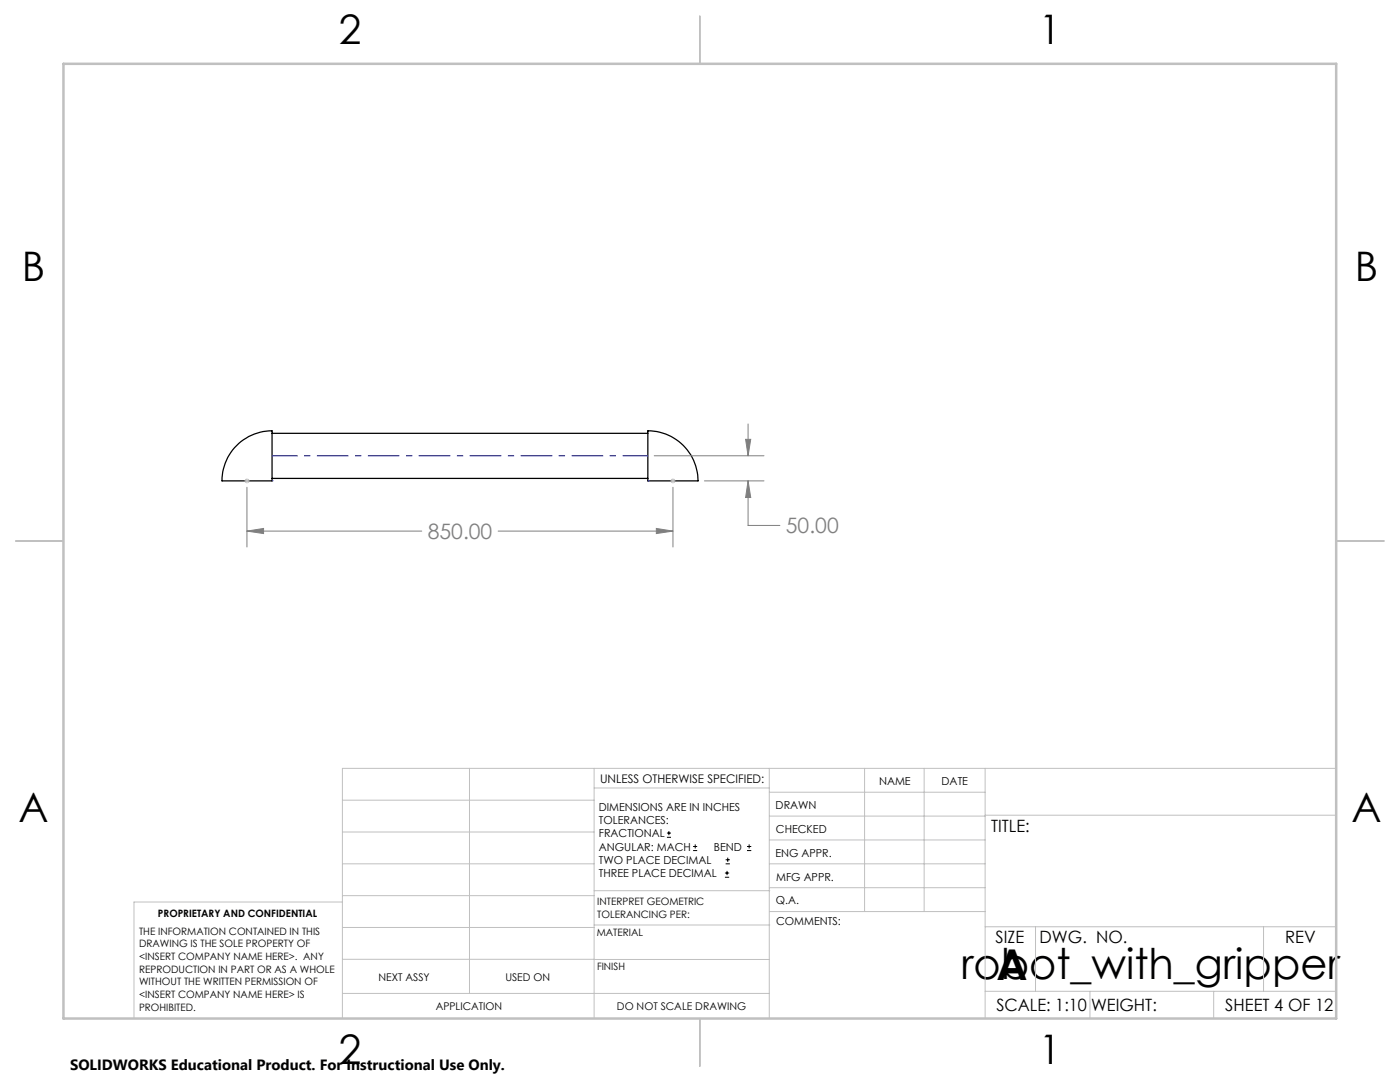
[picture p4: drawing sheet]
<svg xmlns="http://www.w3.org/2000/svg" width="279mm" height="216mm" viewBox="0 0 279 216" stroke-linecap="round" stroke-linejoin="round" font-family="sans-serif">
<path d="M47.2 88.9a9.6 9.6 0 0 1 7.1-2.9v10h-10a9.6 9.6 0 0 1 2.9-7.1zM54.3 95.5h75M54.3 86.5h75M129.3 86a9.9 9.9 0 0 1 10 10h-10z" fill="none" stroke="#000" stroke-width=".25"/>
<g fill="none" stroke="#000" stroke-width=".2">
<path d="M133.1 167.1h.8M133.1 166.2h.8M133.5 165.8v.9M138.3 169.7h.8M138.3 168.9h.8M138.7 168.5v.8M144.7 175h.8M144.7 174.2h.8M144.8 172.4h.9M144.8 171.6h.9M145.1 173.8v.8M145.2 171.1v.9"/>
<path d="M149.1 169.7h.8M149.1 168.9h.8M149.5 168.5v.8"/>
</g>
<path d="M49.3 97.2v11.9M130.6 90.9h21.9M134.3 97.2v11.9M140.6 96h11.9M148.8 87.7h1l-.5 3.2zM149.3 96l.5 3.3h-1zM149.3 96v8.8h6.3M149.3 84.6v6.3M49.3 106l3.3-.6v1.1zM49.3 106h34.9M99.4 106h34.9M131 105.4l3.3 .6-3.3 .5z" fill="none" stroke="#808080" stroke-width=".2"/>
<g fill="none" stroke="#c0c0c0" stroke-width=".2">
<path d="M48.8 96h1M48.9 95.6l.8 .7M49.3 95.5v.9M49.7 95.6l-.8 .7M133.8 96h1M133.9 95.6l.8 .7M134.3 95.5v.9M134.7 95.6l-.8 .7M68.3 159.7h50.3M93.7 153.3v44.9M118.6 153.3v49.9M118.6 157.2h34.9"/>
<path d="M153.5 153.3v49.9M153.5 158.1h43.1M172.5 153.3v28.6M184.4 153.3v28.6M196.6 153.3v49.9M266.7 153.3h-198.4v49.9M68.3 178.7h50.3M68.3 172.4h50.3M68.3 166h50.3M68.3 180h-41.6v23.2M118.6 177.7h35M153.5 167.6h43.1"/>
<path d="M153.5 162.8h43.1M153.5 172.4h43.1M153.5 177.1h43.1M196.6 162.7h70.1M68.3 198.2h85.2M68.3 191.4l85.2 .1M68.3 185.1h50.3M118.6 184.6h35M153.6 181.9h43M196.6 197.8h70.1M196.6 184.9h70.1M206.7 184.9v12.9"/>
<path d="M217.5 197.8v5.4M242.2 197.8v5.4M252.2 184.9v12.9"/>
</g>
<path d="M54.3 95.9h.1M129.3 95.9h.1" fill="none" stroke="#00f" stroke-width=".2" stroke-dasharray="6.3 1.3 1.3 1.3"/>
<path d="M129.3 90.9h-75" fill="none" stroke="#00f" stroke-width=".2" stroke-dasharray="6.3 1.3 1.3 1.3" stroke-dashoffset="1.2" stroke-linecap="butt"/>
<path d="M139.7 3.2v9.5M3.1 107.9h9.6M266.7 107.9h9.5M139.7 203.2v9.6" fill="none" stroke="#c0c0c0" stroke-width=".25"/>
<path d="M12.7 12.7h254v190.5h-254z" fill="none" stroke="#c0c0c0" stroke-width=".5"/>
<g fill="#808080">
<path d="M148.8 87.7h1l-.5 3.2zM149.3 96l.5 3.3h-1z"/>
<path d="M49.3 106l3.3-.6v1.1zM131 105.4l3.3 .6-3.3 .5z"/>
</g>
<g font-size="8.5">
<text x="191.8" y="195.4">robot_with_gripper</text>
<text x="198.9" y="195.5">A</text>
</g>
<g font-size="8.1">
<text x="67.6" y="8.9">2</text>
<text x="207.3" y="8.9">1</text>
<text x="4.4" y="56.2">B</text>
<text x="270.4" y="56.2">B</text>
<text x="3.7" y="164.1">A</text>
<text x="269.7" y="164.1">A</text>
<text x="67.6" y="212.4">2</text>
<text x="207.3" y="212.4">1</text>
</g>
<g font-size="4.2" fill="#808080">
<text x="85.4" y="107.5">850.00</text>
<text x="156.8" y="106.4">50.00</text>
</g>
<g font-size="3.4">
<text x="197.8" y="166">TITLE:</text>
<text x="198.7" y="188.1">SIZE</text>
<text x="207.5" y="188.1">DWG. NO.</text>
<text x="256.5" y="188.2">REV</text>
<text x="198.8" y="201.7">SCALE: 1:10</text>
<text x="217.7" y="201.8">WEIGHT:</text>
<text x="244.5" y="201.7">SHEET 4 OF 12</text>
</g>
<text font-size="3" x="14" y="213.5">SOLIDWORKS Educational Product. For Instructional Use Only.</text>
<text font-size="2.4" x="119.8" y="156.2">UNLESS OTHERWISE SPECIFIED:</text>
<g font-size="2.2">
<text x="119.5" y="161.8">DIMENSIONS ARE IN INCHES</text>
<text x="154.8" y="161.4">DRAWN</text>
<text x="175.4" y="156.6">NAME</text>
<text x="187.9" y="156.7">DATE</text>
<text x="119.5" y="164.4">TOLERANCES:</text>
<text x="119.5" y="167.1">FRACTIONAL</text>
<text x="154.9" y="166.3">CHECKED</text>
<text x="119.5" y="169.7">ANGULAR: MACH</text>
<text x="119.5" y="172.4">TWO PLACE DECIMAL</text>
<text x="142.5" y="169.7">BEND</text>
<text x="154.8" y="170.9">ENG APPR.</text>
<text x="119.5" y="175">THREE PLACE DECIMAL</text>
<text x="154.9" y="175.7">MFG APPR.</text>
<text x="154.9" y="180.4">Q.A.</text>
<text x="154.9" y="184.6">COMMENTS:</text>
</g>
<g font-size="2.1">
<text x="75.5" y="195.7">NEXT ASSY</text>
<text x="100.9" y="195.7">USED ON</text>
<text x="86.9" y="201.5">APPLICATION</text>
<text x="123.1" y="201.6">DO NOT SCALE DRAWING</text>
</g>
<g font-size="2">
<text x="31.5" y="182.9">PROPRIETARY AND CONFIDENTIAL</text>
<text x="119.2" y="180.6">INTERPRET GEOMETRIC</text>
<text x="119.2" y="183.1">TOLERANCING PER:</text>
<text x="27.8" y="186.5">THE INFORMATION CONTAINED IN THIS</text>
<text x="27.8" y="189">DRAWING IS THE SOLE PROPERTY OF</text>
<text x="27.8" y="191.6">&lt;INSERT COMPANY NAME HERE&gt;. ANY</text>
<text x="119.1" y="186.7">MATERIAL</text>
<text x="27.8" y="194.1">REPRODUCTION IN PART OR AS A WHOLE</text>
<text x="27.8" y="196.6">WITHOUT THE WRITTEN PERMISSION OF</text>
<text x="119.1" y="193.5">FINISH</text>
<text x="27.8" y="199.1">&lt;INSERT COMPANY NAME HERE&gt; IS</text>
<text x="27.8" y="201.7">PROHIBITED.</text>
</g>
</svg>
